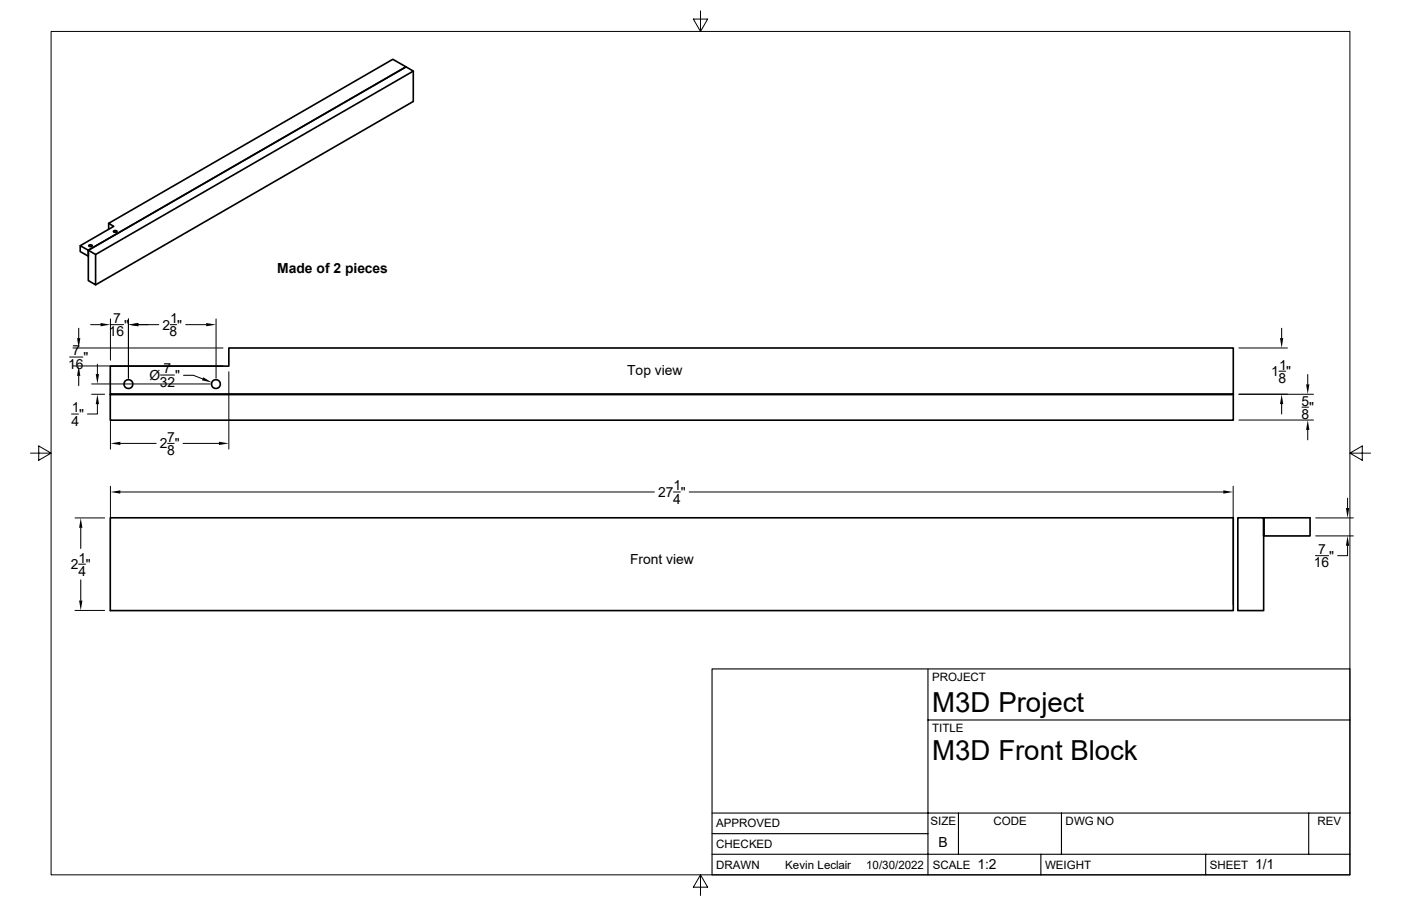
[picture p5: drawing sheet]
<svg xmlns="http://www.w3.org/2000/svg" width="432mm" height="279mm" viewBox="0 0 432 279" stroke-linecap="round" stroke-linejoin="round" font-family="sans-serif">
<g fill="none" stroke="#000" stroke-width=".51">
<path d="M127.4 21.9v9.4l-97.9 56.5M24.7 75.8v1.8l2.5 1.4v-1.8l-2.5-1.4 10.4-6-1.6-.9 87.6-50.6 4 2.3-97.9 56.6v9.3l2.3 1.3v-9.3M27.2 77.2l97.9-56.6 2.3 1.3-97.9 56.6zM27.4 75.6a.59 .59 0 0 1 1 .3 .59 .59 0 0 1-1-.3zM33.5 68.9v1.8M35 71.2a.59 .59 0 0 1 1 .3 .59 .59 0 0 1-1-.3zM34 112.9h36.5v-5.6h309.6v14.3h-346.1v8h346.1v-8h-346.1zM34 159.7h346.1v28.6h-346.1zM381.5 159.7h8v5.6h14.3v-5.6h-14.3v28.6h-8z"/>
<circle cx="39.6" cy="118.5" r="1.36"/>
<circle cx="66.5" cy="118.5" r="1.36"/>
</g>
<g fill="none" stroke="#000" stroke-width=".31">
<path d="M15.7 9.7h400.4v260.1h-400.4zM215.9 3.3v6.4l-2.2-3.8h4.4l-2.2 3.8M34 98.3v12.8M39.6 98.3v18.3M66.6 98.3v18.3M21.5 110.1h4M22.5 107.3h46.2M22.5 112.9h46.2M24.3 101.2v3.1M24.3 115.9v3.1M27.9 100.1h3.1M28.2 118.4h36.6"/>
<path d="M30 112.3v3.1M34 114.6v23.9M34 100.1h4.1M42.6 100.1h6.3M49.4 115.7h4.4M52.5 100.1h1.9M56.6 115.7h3l2.8 1.1M57.2 100.1h6.3M70.5 114.6v23.9M381.8 107.3h15M394.2 114.5h2M395 101.2v3.1"/>
<path d="M403.1 115.5v3M9.4 139.7h6.3l-3.8-2.2v4.4l3.8-2.2M22.1 127.7h2.1M28.2 121.6h4.1M30 124.6v3.1h-3M37.1 136.7h11M51.6 136.7h2.1M56.4 136.7h11.1M381.8 121.6h23M381.8 129.5h23M395 124.6v3.1M401.3 125.6h2"/>
<path d="M403.1 132.6v3M416.1 139.7l3.8 2.2v-4.4l-3.8 2.2h6.3M23.1 159.7h9.2M34 149.9v36.6M37.1 151.7h164.6M207.6 151.7h2.1M212.4 151.7h164.6M380.1 149.9v36.6M405.5 159.7h11.6M415.3 153.6v3.1M24.2 174h2.1M24.9 162.8v6.4"/>
<path d="M24.9 178.8v6.4M405.4 171.4h4.1M405.5 165.3h11.6M415.3 168.3v3.1h-3M23.1 188.3h9.2M215.9 269.8l2.2 3.8h-4.4l2.2-3.8v6.3"/>
</g>
<path d="M219.5 206.3h196.6v63.5h-196.6zM286 206.3v63.5M286 222h130.1M219.5 257.1h66.5M219.5 250.7h196.6M295.4 250.7v12.7M327.2 250.7v12.7M403.4 250.7v12.7M219.5 263.4h196.6M320.8 263.4v6.4M371.6 263.4v6.4" fill="none" stroke="#000" stroke-width=".34"/>
<g fill="#000">
<path d="M31 99.6l3 .5-3 .5zM39.6 100.1l3-.5v1zM63.5 99.6l3.1 .5-3.1 .5zM23.7 104.3h1.1l-.5 3zM24.3 112.9l.5 3h-1.1zM29.5 115.4h1l-.5 3zM62.6 116.3l2.7 1.6-3-.6zM394.5 104.3h1l-.5 3zM402.5 118.5h1.1l-.5 3.1zM30 121.6l.5 3h-1zM34 136.7l3.1-.5v1zM67.5 136.2l3 .5-3 .5z"/>
<path d="M395 121.6l.5 3h-1zM403.1 129.5l.5 3.1h-1.1zM34 151.7l3.1-.5v1zM377 151.2l3.1 .5-3.1 .5zM414.8 156.7h1l-.5 3zM24.9 159.7l.5 3.1h-1zM415.3 165.3l.5 3h-1zM24.4 185.2h1l-.5 3.1z"/>
</g>
<g font-size="8.5">
<text x="287.3" y="219.5">M3D Project</text>
<text x="287.3" y="234.5">M3D Front Block</text>
</g>
<g font-size="4.3">
<text x="85.4" y="84.1">Made of 2 pieces</text>
<text x="34.9" y="99.6">7</text>
<text x="38.3" y="101.6">&quot;</text>
<text x="50.1" y="101.6">2 &quot;</text>
<text x="52.4" y="99.6">1</text>
<text x="33.6" y="103.8">16</text>
<text x="52.3" y="103.8">8</text>
<text x="21" y="113.7">16</text>
<text x="22.3" y="109.6">7</text>
<text x="25.7" y="111.6">&quot;</text>
<text x="394.2" y="114">1</text>
<text x="46.1" y="117.2">Ø</text>
<text x="49.2" y="119.3">32</text>
<text x="50.4" y="115.1">7</text>
<text x="54" y="117.2">&quot;</text>
<text x="193.3" y="115.7">Top view</text>
<text x="391.8" y="116">1 &quot;</text>
<text x="394" y="118.1">8</text>
<text x="401.1" y="125.1">5</text>
<text x="22" y="131.2">4</text>
<text x="22.1" y="127.2">1</text>
<text x="24.4" y="129.2">&quot;</text>
<text x="401.1" y="129.2">8</text>
<text x="403.5" y="127.1">&quot;</text>
<text x="51.5" y="136.2">7</text>
<text x="49.3" y="138.3">2 &quot;</text>
<text x="51.5" y="140.3">8</text>
<text x="202.8" y="153.2">27 &quot;</text>
<text x="207.5" y="155.3">4</text>
<text x="207.6" y="151.2">1</text>
<text x="24.2" y="173.5">1</text>
<text x="406.3" y="170.9">7</text>
<text x="409.7" y="172.9">&quot;</text>
<text x="21.8" y="175.5">2 &quot;</text>
<text x="24.2" y="177.5">4</text>
<text x="194.2" y="174.1">Front view</text>
<text x="405" y="175">16</text>
<text x="289.3" y="261.2">B</text>
<text x="301.2" y="268.1">1:2</text>
<text x="386.8" y="268.1">1/1</text>
</g>
<g font-size="3.6">
<text x="287.3" y="210.1">PROJECT</text>
<text x="287.3" y="225.8">TITLE</text>
<text x="220.7" y="255.2">APPROVED</text>
<text x="286.8" y="254.5">SIZE</text>
<text x="306.2" y="254.5">CODE</text>
<text x="328.4" y="254.5">DWG NO</text>
<text x="406" y="254.5">REV</text>
<text x="220.7" y="261.5">CHECKED</text>
<text x="220.7" y="267.9">DRAWN</text>
<text x="242" y="267.9">Kevin Leclair</text>
<text x="267" y="267.9">10/30/2022</text>
<text x="287.5" y="267.9">SCALE</text>
<text x="322.1" y="267.9">WEIGHT</text>
<text x="372.9" y="267.9">SHEET</text>
</g>
</svg>
